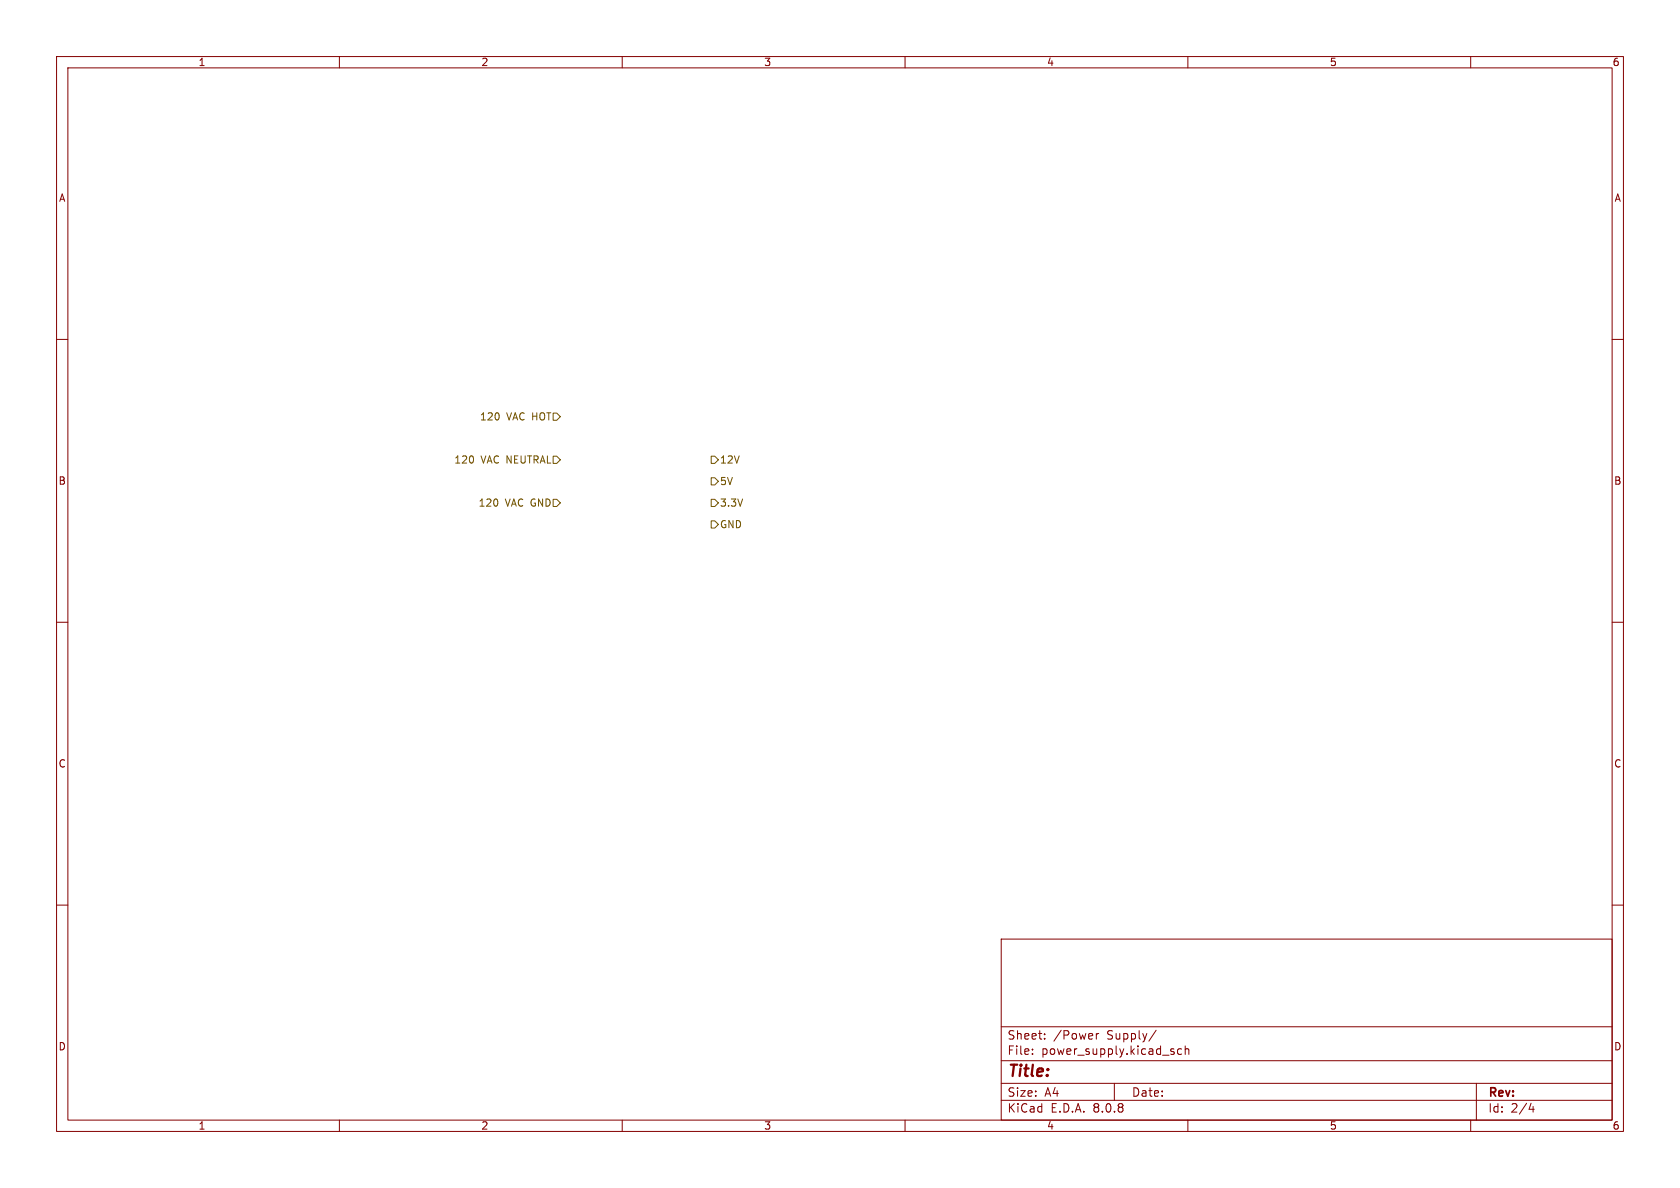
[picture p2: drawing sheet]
<svg xmlns="http://www.w3.org/2000/svg" width="297mm" height="210mm" viewBox="0 0 297 210" stroke-linecap="round" stroke-linejoin="round" font-family="sans-serif">
<g fill="none" stroke="#840000" stroke-width=".18">
<path d="M10 10h277v190h-277zM12 12h273v186h-273zM60 10v2M110 10v2M160 10v2M210 10v2M260 10v2M10 60h2M285 60h2M10 110h2M285 110h2M10 160h2"/>
<path d="M177 166h108v32h-108zM285 160h2M60 198v2M110 198v2M160 198v2M177 194.5h108M177 191.5h108M177 187.5h108M177 181.5h108M182.5 186.3v.1M182.5 185.5v.1M184.7 183.6v.1"/>
<path d="M184.7 182.8v.1M193.8 182.7v1M194.2 182.7l-.2 .1-.2 .2M197 191.5v3M204.4 182.1l-1.3 2M207.4 185.9l.2 .2-.2 .3M207.4 185.4l.1 .1M208.9 185.5l-.4-.1-.3 .3v.4l.1 .2h.6M209.5 185.5l.2-.1 .4 .1 .1 .9M209.5 184.9v1.5M210 198v2M260 198v2"/>
<path d="M261 191.5v6.5M270.7 195l-.4 1.1h.9M271 195.6v1"/>
</g>
<path d="M97.8 73h.6l.7 .7-.7 .6h-.6zM97.8 80.6h.6l.7 .7-.7 .6h-.6zM97.8 88.3h.6l.7 .6-.7 .6h-.6zM125.7 88.3h.7l.6 .6-.6 .6h-.7zM125.7 80.6h.7l.6 .7-.6 .6h-.7zM125.7 92.1h.7l.6 .6-.6 .6h-.7zM125.7 84.5h.7l.6 .6-.6 .6h-.7z" fill="none" stroke="#725600" stroke-width=".18"/>
<text font-size="2.8" fill="#840000" x="178" y="190.9">Title:</text>
<g font-size="2.1" fill="#840000">
<text x="178" y="184">Sheet:</text>
<text x="186.2" y="184">/Power</text>
<text x="195.7" y="184">Supply/</text>
<text x="178" y="186.7">File:</text>
<text x="184.1" y="186.7">power_supply.kicad_sch</text>
<text x="178" y="196.9">KiCad</text>
<text x="178" y="194.1">Size:</text>
<text x="184.7" y="194.1">A4</text>
<text x="185.7" y="196.9">E.D.A.</text>
<text x="193.3" y="196.9">8.0.8</text>
<text x="200" y="194.1">Date:</text>
<text x="263" y="194.3">Rev:</text>
<text x="263" y="196.9">Id:</text>
<text x="267.1" y="196.9">2/4</text>
</g>
<g font-size="1.8" fill="#840000">
<text x="35" y="11.9">1</text>
<text x="85" y="11.9">2</text>
<text x="135" y="11.9">3</text>
<text x="185" y="11.9">4</text>
<text x="235" y="11.9">5</text>
<text x="285" y="11.9">6</text>
<text x="10.3" y="35.9">A</text>
<text x="285.3" y="35.9">A</text>
<text x="10.3" y="85.9">B</text>
<text x="285.3" y="85.9">B</text>
<text x="10.3" y="135.9">C</text>
<text x="285.3" y="135.9">C</text>
<text x="10.3" y="185.9">D</text>
<text x="285.3" y="185.9">D</text>
<text x="35" y="199.9">1</text>
<text x="85" y="199.9">2</text>
<text x="135" y="199.9">3</text>
<text x="185" y="199.9">4</text>
<text x="235" y="199.9">5</text>
<text x="285" y="199.9">6</text>
</g>
<g font-size="1.8" fill="#725600">
<text x="84.8" y="74.5">120</text>
<text x="89.6" y="74.5">VAC HOT</text>
<text x="80.2" y="82.1">120</text>
<text x="85" y="82.1">VAC NEUTRAL</text>
<text x="127.2" y="82.1">12V</text>
<text x="84.5" y="89.8">120</text>
<text x="89.3" y="89.8">VAC GND</text>
<text x="127.2" y="89.8">3.3V</text>
<text x="127.2" y="86">5V</text>
<text x="127.2" y="93.6">GND</text>
</g>
</svg>
